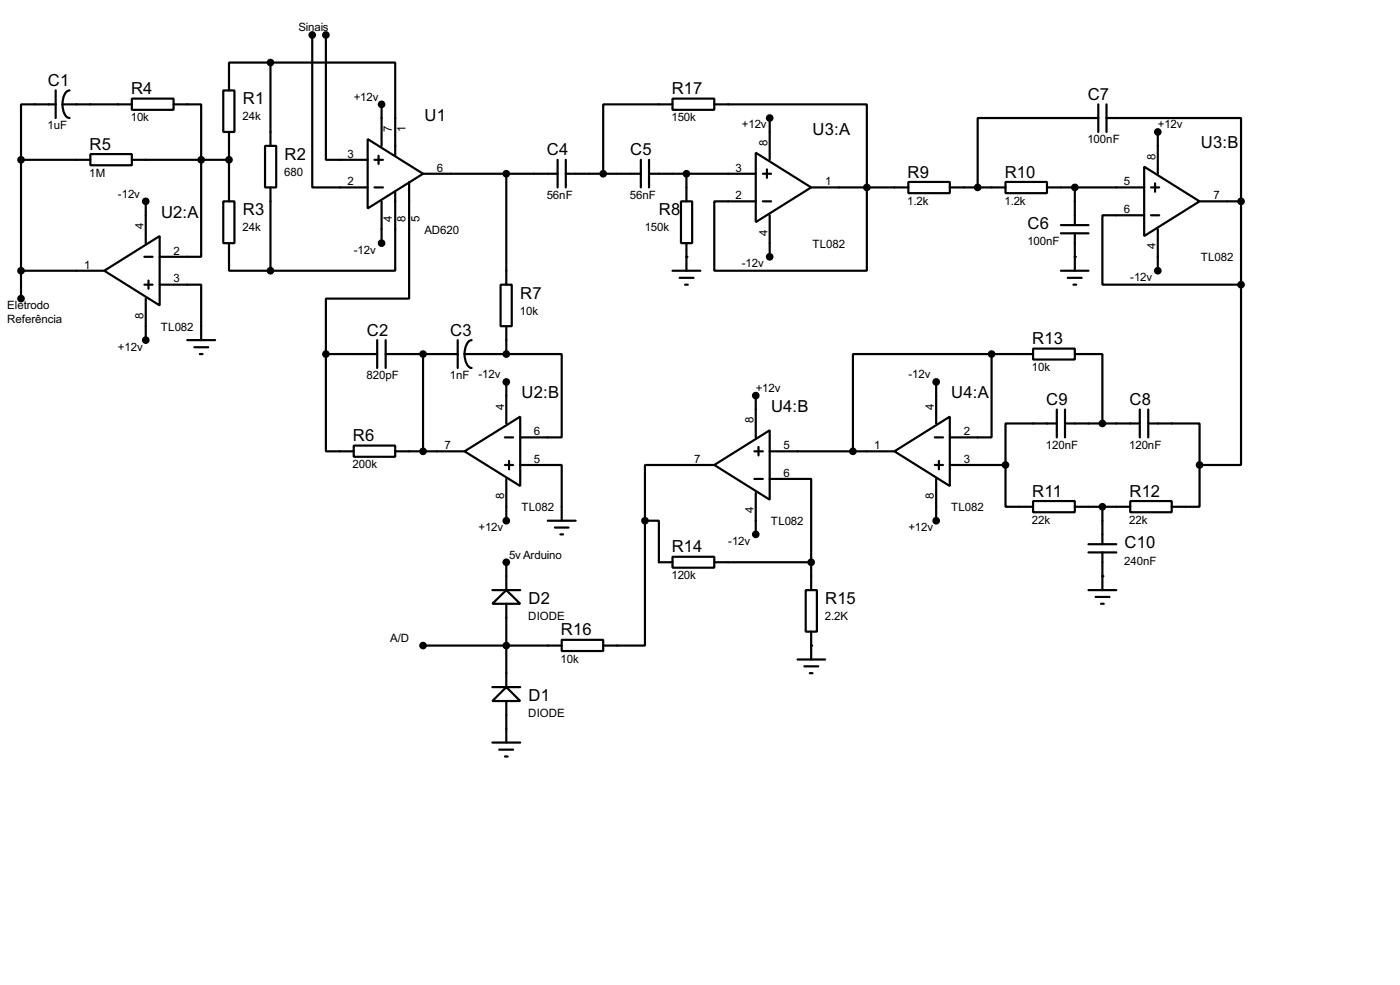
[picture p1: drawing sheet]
<svg xmlns="http://www.w3.org/2000/svg" width="256mm" height="180mm" viewBox="0 0 256 180" stroke-linecap="round" stroke-linejoin="round" font-family="sans-serif">
<g fill="none" stroke="#000" stroke-width=".4">
<path d="M10.2 19.1h-6.3v10.2M10.2 16.6v5M11.5 19.1a2.24 2.24 0 0 0 1.3 2.5M11.5 19.1h12.7M12.8 16.6a1.47 1.47 0 0 0-1.2 1.3l-.1 1.2M24.2 18.1h7.6v2h-7.6zM31.8 19.1h5.1v27.9h-7.6M40.9 16.6h2.1v7.6h-2.1zM49.6 11.5h-7.6v5.1M49.6 11.5h22.8v17M49.6 11.5v15.2M57.2 6.4v27.9h10.2"/>
<path d="M59.7 6.4v22.9h7.7M69.9 19.1v7.6M123.2 18.1h7.7v2h-7.7zM123.2 19.1h-12.7v12.7M130.9 19.1h27.9v30.5h-27.9v-12.7h7.6M201.2 19.1v5.1M202.7 19.1v5.1M3.9 29.3h12.7M3.9 29.3v25.4M16.6 28.2h7.6v2.1h-7.6zM24.2 29.3h17.8M26.7 36.9v7.6"/>
<path d="M40.9 36.9h2.1v7.6h-2.1zM42 24.2v12.7M48.6 26.7h2v7.6h-2zM49.6 34.3v15.3M67.4 25.5l10.1 6.3-10.1 6.4zM68.6 29.3h1.6M68.6 34.3h1.6M69.4 28.5v1.5M69.9 36.9v7.6M72.4 35.1v14.5h-22.8M75 33.3v21.4h-15.3v10.1M77.5 31.8h24.7"/>
<path d="M92.8 31.8v20.3M102.2 29.3v5M103.7 31.8h13.7M103.7 29.3v5M117.4 29.3v5M118.9 31.8h19.6M118.9 29.3v5M124.8 36.9h2v7.6h-2zM125.8 31.8v5.1M138.5 28l10.1 6.3-10.1 6.4zM139.8 31.8h1.5M139.8 36.9h1.5"/>
<path d="M140.5 31v1.6M141 21.6v7.7M141 39.4v7.6M148.6 34.3h17.8M166.4 33.3h7.6v2.1h-7.6zM174 34.3h10.2M184.2 33.3h7.6v2.1h-7.6zM191.8 34.3h17.8M196.9 34.3v6.9M201.2 21.6h-22.1v12.7M202.7 21.6h24.7v15.3M209.6 30.5l10.2 6.4-10.2 6.3z"/>
<path d="M209.6 39.4h-7.6v12.7h25.4M210.9 34.3h1.5M210.9 39.4h1.5M211.6 33.6v1.5M212.1 24.2v7.6M219.8 36.9h7.6M227.4 36.9v15.2M3.9 49.6h15.2M19.1 49.6l10.2-6.4v12.7zM26.5 47h1.5M26.5 52.1h1.5M26.7 54.7v7.6"/>
<path d="M27.2 51.4v1.5M29.3 52.1h7.6v10.2M42 44.5v5.1h7.6M91.7 52.1h2.1v7.6h-2.1zM92.8 59.7v5.1M123.2 49.6h5.1M124.5 50.9h2.6M125.5 52.1h.5M125.8 44.5v5.1M194.4 49.6h5M194.4 42.7h5M194.4 41.2h5"/>
<path d="M195.6 50.9h2.6M196.7 52.1h.5M196.9 42.7v6.9M212.1 42v7.6M227.4 52.1v33h-7.6M34.3 62.3h5.1M35.6 63.6h2.6M36.6 64.8h.5M59.7 64.8v17.8h5.1M59.7 64.8h9.4M69.1 62.3v5.1M70.7 64.8h13.2"/>
<path d="M70.7 62.3v5.1M77.5 64.8v17.8M83.9 62.3v5.1M85.1 64.8a2.37 2.37 0 0 0 1.3 2.6M85.1 64.8h7.7M86.4 62.3a2.37 2.37 0 0 0-1.3 2.5M92.8 64.8h10.1v15.3h-7.6M92.8 69.9v7.6M138.5 72.4v7.7M171.5 69.9v7.6M181.7 64.8v15.3h-7.7M181.7 64.8h-25.4v17.8"/>
<path d="M181.7 64.8h7.6M189.3 63.8h7.6v2h-7.6zM193.6 77.5h-9.4v7.6M193.6 75v5.1M195.1 77.5h13.7M195.1 75v5.1M196.9 64.8h5.1v12.7M208.8 75v5.1M210.4 77.5h9.4v7.6M210.4 75v5.1M64.8 81.6h7.6v2h-7.6zM72.4 82.6h12.7"/>
<path d="M85.1 82.6l10.2-6.3v12.7zM92.5 85.1h1.5M92.5 80.1h1.5M92.8 87.7v7.6M93.3 84.4v1.5M95.3 85.1h7.6v10.2M100.4 95.3h5.1M101.7 96.6h2.5M102.7 97.8h.5M118.2 95.3h2.5v7.6h2.5M118.2 95.3v22.9h-7.7M130.9 85.1l10.1-6.3v12.7z"/>
<path d="M130.9 85.1h-12.7v10.2M138.2 82.6h1.6M138.2 87.7h1.6M138.5 90.2v7.6M139 81.8v1.6M141 87.7h7.6v15.2M141 82.6h22.9M163.9 82.6l10.1-6.3v12.7zM171.3 85.1h1.5M171.3 80.1h1.5M171.5 87.7v7.6M172 84.4v1.5"/>
<path d="M174 85.1h10.2M184.2 85.1v7.7h5.1M189.3 91.7h7.6v2.1h-7.6zM196.9 92.8h10.2M199.4 99.6h5.1M202 92.8v6.8M207.1 91.7h7.6v2.1h-7.6zM219.8 85.1v7.7h-5.1M77.5 118.2h25.4M90.2 110.5l2.6-2.5 2.5 2.5zM90.2 108h5.1M92.8 102.9v5.1"/>
<path d="M92.8 110.5v15.3M102.9 117.1h7.6v2.1h-7.6zM123.2 101.9h7.7v2h-7.7zM130.9 102.9h17.7M147.6 108h2.1v7.6h-2.1zM148.6 102.9v5.1M148.6 115.6v5.1M199.4 101.1h5.1M199.4 108h5.1M200.7 109.3h2.6M201.7 110.5h.5M202 101.1v6.9"/>
<path d="M90.2 128.3l2.6-2.5 2.5 2.5zM90.2 125.8h5.1M90.2 135.9h5.1M91.5 137.2h2.5M92.5 138.5h.5M92.8 128.3v7.6M146.1 120.7h5.1M147.4 122h2.5M148.4 123.2h.5"/>
</g>
<g fill="#000">
<circle cx="125.8" cy="47" r=".2"/>
<circle cx="196.9" cy="47" r=".2"/>
<circle cx="148.6" cy="118.2" r=".2"/>
<circle cx="202" cy="105.5" r=".2"/>
</g>
<g fill="#000" stroke="#000" stroke-width=".4">
<circle cx="49.5" cy="11.5" r=".5"/>
<circle cx="57.2" cy="6.4" r=".5"/>
<circle cx="59.7" cy="6.4" r=".5"/>
<circle cx="69.9" cy="19.1" r=".5"/>
<circle cx="3.8" cy="29.3" r=".5"/>
<circle cx="26.7" cy="36.9" r=".5"/>
<circle cx="36.8" cy="29.3" r=".5"/>
<circle cx="41.9" cy="29.3" r=".5"/>
<circle cx="92.7" cy="31.8" r=".5"/>
<circle cx="110.5" cy="31.8" r=".5"/>
<circle cx="125.7" cy="31.8" r=".5"/>
<circle cx="141" cy="21.6" r=".5"/>
<circle cx="158.8" cy="34.3" r=".5"/>
<circle cx="179.1" cy="34.3" r=".5"/>
<circle cx="196.9" cy="34.3" r=".5"/>
<circle cx="212.1" cy="24.2" r=".5"/>
<circle cx="227.3" cy="36.9" r=".5"/>
<circle cx="3.8" cy="49.6" r=".5"/>
<circle cx="3.8" cy="54.7" r=".5"/>
<circle cx="49.5" cy="49.6" r=".5"/>
<circle cx="69.9" cy="44.5" r=".5"/>
<circle cx="141" cy="47" r=".5"/>
<circle cx="212.1" cy="49.6" r=".5"/>
<circle cx="227.3" cy="52.1" r=".5"/>
<circle cx="26.7" cy="62.3" r=".5"/>
<circle cx="59.7" cy="64.8" r=".5"/>
<circle cx="77.5" cy="64.8" r=".5"/>
<circle cx="92.7" cy="69.9" r=".5"/>
<circle cx="92.7" cy="64.8" r=".5"/>
<circle cx="138.4" cy="72.4" r=".5"/>
<circle cx="171.5" cy="69.9" r=".5"/>
<circle cx="181.6" cy="64.8" r=".5"/>
<circle cx="201.9" cy="77.5" r=".5"/>
<circle cx="77.5" cy="82.6" r=".5"/>
<circle cx="92.7" cy="95.3" r=".5"/>
<circle cx="118.1" cy="95.3" r=".5"/>
<circle cx="138.4" cy="97.8" r=".5"/>
<circle cx="156.2" cy="82.6" r=".5"/>
<circle cx="171.5" cy="95.3" r=".5"/>
<circle cx="184.2" cy="85.1" r=".5"/>
<circle cx="201.9" cy="92.8" r=".5"/>
<circle cx="219.7" cy="85.1" r=".5"/>
<circle cx="77.5" cy="118.2" r=".5"/>
<circle cx="92.7" cy="102.9" r=".5"/>
<circle cx="92.7" cy="118.2" r=".5"/>
<circle cx="148.6" cy="102.9" r=".5"/>
</g>
<g font-size="3.4">
<text x="8.8" y="15.7">C1</text>
<text x="24" y="17.3">R4</text>
<text x="123.1" y="17.3">R17</text>
<text x="44.5" y="19.1">R1</text>
<text x="77.8" y="22.1">U1</text>
<text x="199.3" y="18.3">C7</text>
<text x="16.4" y="27.4">R5</text>
<text x="52.1" y="29.3">R2</text>
<text x="100.2" y="28.5">C4</text>
<text x="115.5" y="28.5">C5</text>
<text x="148.9" y="24.7">U3:A</text>
<text x="220" y="27.2">U3:B</text>
<text x="166.3" y="32.5">R9</text>
<text x="184.1" y="32.5">R10</text>
<text x="29.5" y="39.9">U2:A</text>
<text x="44.5" y="39.4">R3</text>
<text x="120.7" y="39.4">R8</text>
<text x="188.3" y="42">C6</text>
<text x="95.3" y="54.7">R7</text>
<text x="67.2" y="61.4">C2</text>
<text x="82.5" y="61.4">C3</text>
<text x="189.1" y="63">R13</text>
<text x="95.6" y="72.9">U2:B</text>
<text x="141.3" y="75.5">U4:B</text>
<text x="174.3" y="72.9">U4:A</text>
<text x="191.7" y="74.1">C9</text>
<text x="206.9" y="74.1">C8</text>
<text x="64.7" y="80.8">R6</text>
<text x="189.1" y="90.9">R11</text>
<text x="206.9" y="90.9">R12</text>
<text x="123.1" y="101.1">R14</text>
<text x="206" y="100.4">C10</text>
<text x="96.8" y="110.6">D2</text>
<text x="151.2" y="110.6">R15</text>
<text x="102.8" y="116.3">R16</text>
<text x="96.8" y="128.3">D1</text>
</g>
<g font-size="2.4">
<text x="54.7" y="5.8">Sinais</text>
<text x="8.7" y="23.7">1uF</text>
<text x="24" y="22.2">10k</text>
<text x="44.5" y="22">24k</text>
<text x="64.8" y="18.5">+12v</text>
<text x="123" y="22.2">150k</text>
<text x="135.9" y="23.5">+12v</text>
<text x="212.1" y="23.5">+12v</text>
<text x="63.7" y="28.9">3</text>
<text x="71.8" y="24.1" transform="rotate(-90 71.8 24.1)">7</text>
<text x="74.3" y="24.2" transform="rotate(-90 74.3 24.2)">1</text>
<text x="140.6" y="26.7" transform="rotate(-90 140.6 26.7)">8</text>
<text x="199.2" y="26.3">100nF</text>
<text x="211.7" y="29.3" transform="rotate(-90 211.7 29.3)">8</text>
<text x="16.4" y="32.4">1M</text>
<text x="52.1" y="32.2">680</text>
<text x="63.7" y="33.9">2</text>
<text x="80.1" y="31.4">6</text>
<text x="134.8" y="31.4">3</text>
<text x="151.2" y="33.9">1</text>
<text x="205.9" y="33.9">5</text>
<text x="21.6" y="36.2">-12v</text>
<text x="26.3" y="42" transform="rotate(-90 26.3 42)">4</text>
<text x="71.8" y="40.6" transform="rotate(-90 71.8 40.6)">4</text>
<text x="74.3" y="40.6" transform="rotate(-90 74.3 40.6)">8</text>
<text x="76.9" y="40.6" transform="rotate(-90 76.9 40.6)">5</text>
<text x="100.2" y="36.4">56nF</text>
<text x="115.4" y="36.4">56nF</text>
<text x="134.8" y="36.5">2</text>
<text x="166.2" y="37.4">1.2k</text>
<text x="184" y="37.4">1.2k</text>
<text x="205.9" y="39">6</text>
<text x="222.3" y="36.5">7</text>
<text x="31.8" y="46.6">2</text>
<text x="44.5" y="42.3">24k</text>
<text x="64.8" y="46.4">-12v</text>
<text x="77.7" y="42.7">AD620</text>
<text x="118.1" y="42.3">150k</text>
<text x="140.6" y="43.1" transform="rotate(-90 140.6 43.1)">4</text>
<text x="148.8" y="45.3">TL082</text>
<text x="188.2" y="44.9">100nF</text>
<text x="211.7" y="45.6" transform="rotate(-90 211.7 45.6)">4</text>
<text x="220" y="47.9">TL082</text>
<text x="15.4" y="49.2">1</text>
<text x="31.8" y="51.7">3</text>
<text x="135.9" y="48.9">-12v</text>
<text x="207.1" y="51.5">-12v</text>
<text x="1.3" y="56.6">Eletrodo</text>
<text x="1.3" y="59.1">Referência</text>
<text x="26.3" y="58.4" transform="rotate(-90 26.3 58.4)">8</text>
<text x="95.2" y="57.6">10k</text>
<text x="21.6" y="64.2">+12v</text>
<text x="29.5" y="60.6">TL082</text>
<text x="67.2" y="69.5">820pF</text>
<text x="82.4" y="69.5">1nF -12v</text>
<text x="138.5" y="71.8">+12v</text>
<text x="166.4" y="69.3">-12v</text>
<text x="189.1" y="67.9">10k</text>
<text x="92.4" y="75" transform="rotate(-90 92.4 75)">4</text>
<text x="138.1" y="77.5" transform="rotate(-90 138.1 77.5)">8</text>
<text x="171.1" y="75" transform="rotate(-90 171.1 75)">4</text>
<text x="81.5" y="82.2">7</text>
<text x="97.8" y="79.7">6</text>
<text x="143.6" y="82.2">5</text>
<text x="160.2" y="82.2">1</text>
<text x="176.6" y="79.7">2</text>
<text x="191.6" y="82.2">120nF</text>
<text x="206.9" y="82.2">120nF</text>
<text x="64.6" y="85.7">200k</text>
<text x="97.8" y="84.7">5</text>
<text x="127.2" y="84.7">7</text>
<text x="143.6" y="87.3">6</text>
<text x="176.6" y="84.7">3</text>
<text x="92.4" y="91.4" transform="rotate(-90 92.4 91.4)">8</text>
<text x="95.5" y="93.6">TL082</text>
<text x="138.1" y="93.9" transform="rotate(-90 138.1 93.9)">4</text>
<text x="171.1" y="91.4" transform="rotate(-90 171.1 91.4)">8</text>
<text x="174.2" y="93.6">TL082</text>
<text x="189.1" y="95.9">22k</text>
<text x="206.9" y="95.9">22k</text>
<text x="87.7" y="97.2">+12v</text>
<text x="133.4" y="99.7">-12v</text>
<text x="141.2" y="96.1">TL082</text>
<text x="166.4" y="97.2">+12v</text>
<text x="93.3" y="102.3">5vArduino</text>
<text x="123" y="106">120k</text>
<text x="206" y="103.4">240nF</text>
<text x="96.8" y="113.5">DIODE</text>
<text x="151.1" y="113.5">2.2K</text>
<text x="71.5" y="117.5">A/D</text>
<text x="102.7" y="121.3">10k</text>
<text x="96.8" y="131.3">DIODE</text>
</g>
</svg>
